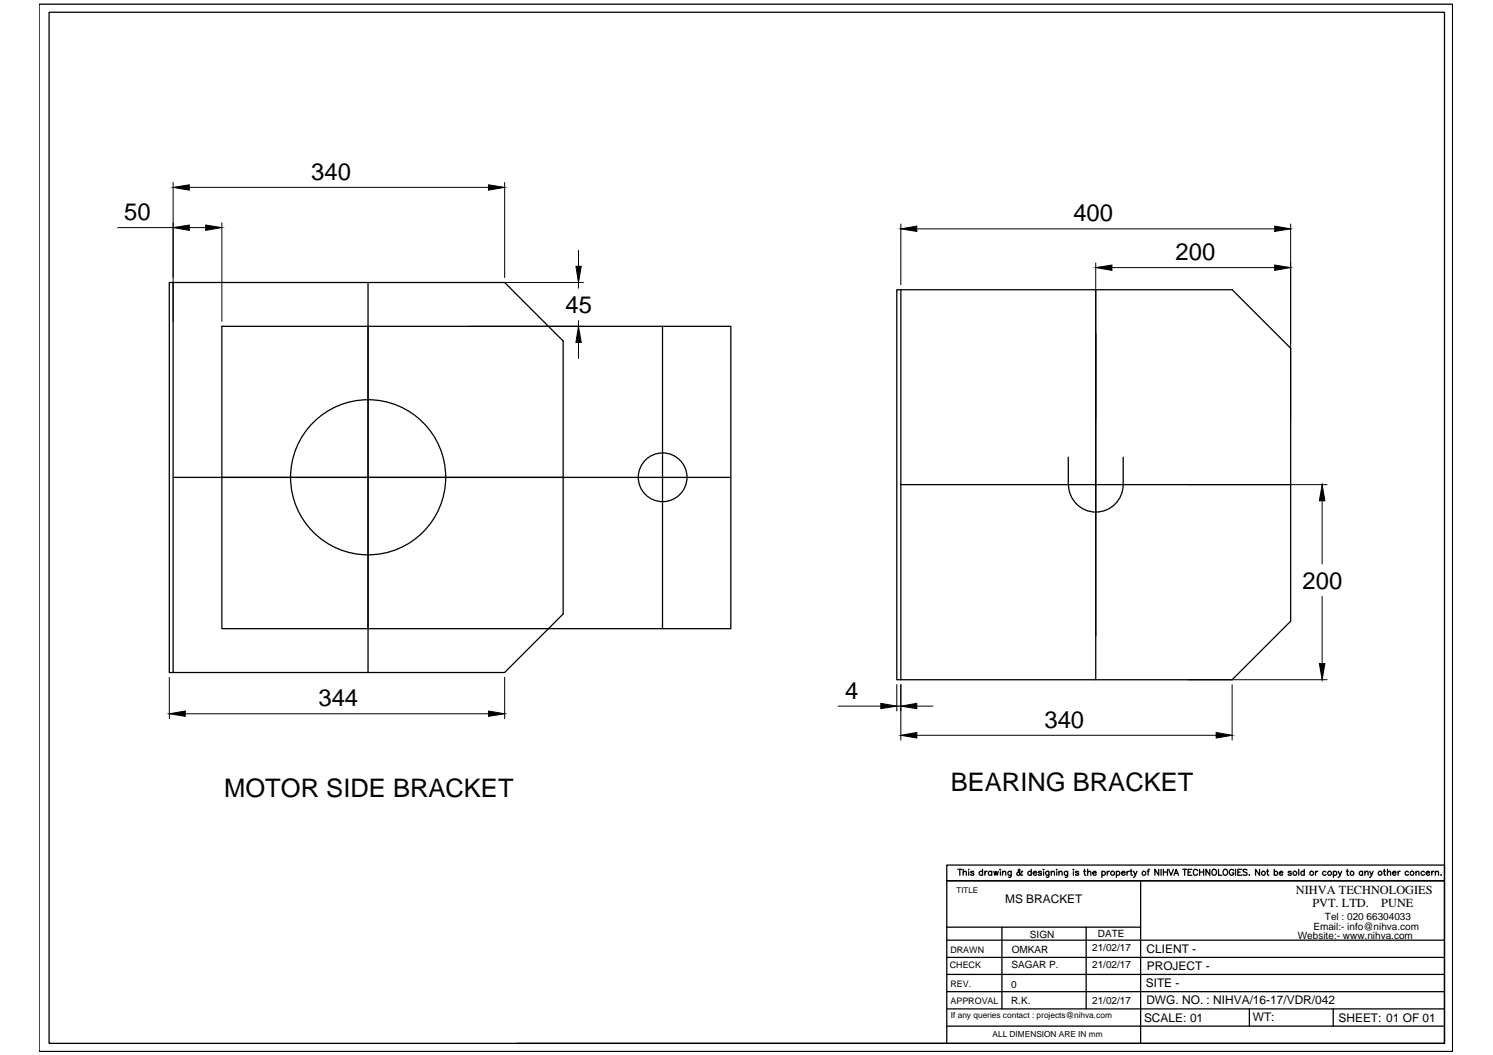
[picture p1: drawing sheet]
<svg xmlns="http://www.w3.org/2000/svg" width="297mm" height="210mm" viewBox="0 0 297 210" stroke-linecap="round" stroke-linejoin="round" font-family="sans-serif">
<!-- layer: 0 -->
<g fill="none" stroke="#000" stroke-width=".25">
<path d="M7.8 .8h281.2v208.4h-281.2zM9.8 2.4h277.6v205.2h-277.6zM34.4 56.2h66l11.6 11.6v54.4l-11.6 11.6h-66zM34.4 56.2h-.7v77.6h.7M73.2 56.2v77.6M179.2 57.6h65.9l11.7 11.7v54.3l-11.7 11.6h-65.9zM179.2 57.6h-.8v77.6h.8M218 57.6v77.6M44.1 64.9h101.3v60.2h-101.3zM131.8 64.9v60.2M34.4 95h111M179.2 96.4h77.6"/>
<path d="M212.5 91v5.4M212.6 96.4a5.4 5.4 0 0 0 5.4 5.5 5.4 5.4 0 0 0 5.5-5.5M223.5 91v5.4M190.6 173h.8M191 173v1.1M191.6 173.6l.3-.3 .3 .1 .1 .7M191.6 173v1.1M192.7 173v.1zM192.7 173.4v.7M193.7 173.5l-.2-.2-.4 .2 .6 .3v.3h-.3l-.3-.1M195.5 173.5a.38 .38 0 0 0-.6 0 .38 .38 0 0 0 0 .5 .38 .38 0 0 0 .6 0M195.5 173v1.1"/>
<path d="M195.9 173.3v.8M196.4 173.3l-.4 .2-.1 .2M197.3 173.5a.38 .38 0 0 0-.6 0 .38 .38 0 0 0 0 .5 .38 .38 0 0 0 .6 0M197.3 173.3v.8M197.7 173.3l.2 .8 .2-.8 .3 .8 .2-.8M199 173h.1zM199 173.4v.7M199.5 173.6l.3-.3 .3 .1v.7M199.5 173.3v.8M201.2 173.3v1l-.3 .3-.2-.1M201.2 173.5a.38 .38 0 0 0-.6 0 .38 .38 0 0 0 0 .5 .38 .38 0 0 0 .6 0M203.4 173.5l-.1-.2a.75 .75 0 0 1-1 .8v-.4l.6-.4-.1-.3h-.2a1.14 1.14 0 0 0 .8 1.1"/>
<path d="M205.2 173.5a.38 .38 0 0 0-.6 0 .38 .38 0 0 0 0 .5 .38 .38 0 0 0 .6 0M205.2 173v1.1M205.6 173.7h.7a.39 .39 0 0 0-.6-.3 .39 .39 0 0 0-.1 .6 .39 .39 0 0 0 .5 .1l.2-.1M207.2 173.5l-.2-.2-.4 .2 .6 .3v.3h-.4l-.2-.1M207.5 173h.2zM207.6 173.4v.7M208.7 173.3l-.1 1.1-.1 .2-.3-.1M208.7 173.5a.38 .38 0 0 0-.6 0 .38 .38 0 0 0 0 .5 .38 .38 0 0 0 .6 0M209.2 173.6l.3-.3 .2 .1 .1 .7M209.2 173.3v.8M210.2 173h.1zM210.3 173.4v.7"/>
<path d="M210.7 173.6l.3-.3 .3 .1v.7M210.7 173.3v.8M212.4 173.3v1l-.2 .3-.3-.1M212.4 173.5a.38 .38 0 0 0-.5 0 .38 .38 0 0 0 0 .5 .38 .38 0 0 0 .5 0M213.6 173v.1zM213.6 173.4v.7M214.6 173.5l-.2-.2-.4 .2 .5 .3v.3h-.3l-.2-.1M215.6 173.3h.4M215.8 173v.9l.3 .2M216.4 173.6l.3-.3 .3 .1v.7M216.4 173v1.1M217.4 173.7h.7a.34 .34 0 0 0-.4-.4 .34 .34 0 0 0-.3 .4l.2 .4h.3l.2-.1"/>
<path d="M219.2 173.5a.38 .38 0 0 1 .6 0 .38 .38 0 0 1 0 .5 .38 .38 0 0 1-.6 0M219.2 173.3v1.3M220.3 173.3v.8M220.8 173.3l-.3 .1-.2 .3M222.1 173.5a.38 .38 0 0 1 .6 0 .38 .38 0 0 1 0 .5 .38 .38 0 0 1-.6 0M222.1 173.3v1.3M223.1 173.7h.7a.39 .39 0 0 0-.5-.3 .39 .39 0 0 0-.2 .6 .39 .39 0 0 0 .6 .1l.1-.1M224.2 173.3v.8M224.7 173.3l-.4 .2-.1 .2M224.9 173.3h.3M225 173l.1 1.1h.2M225.5 173.3l.4 .8 .3-.8"/>
<path d="M225.9 174.1l-.4 .5M226.9 175.2v32.4M228.2 173.3h.4M228.7 173h-.2l-.1 1.1M230.5 173v1.1l-.7-1.1v1.1M231 173v1.1M231.5 173v1.1M231.5 173.5h.8M232.3 173v1.1M232.5 173l.5 1.1 .5-1.1M233.6 174.1l.4-1.1 .5 1.1M233.8 173.8h.5"/>
<path d="M235.3 173h.8M235.7 173v1.1M236.4 173.5h.4M237.1 173h-.7v1.1h.7M238.3 173.3a.48 .48 0 0 0-.7-.3 .48 .48 0 0 0-.2 .7 .44 .44 0 0 0 .4 .4 .44 .44 0 0 0 .5-.2M238.7 173.5h.8M238.7 173v1.1M239.5 173v1.1M240.7 173v1.1l-.8-1.1v1.1M241.3 173a.56 .56 0 0 1 .7 .6 .56 .56 0 0 1-.7 .5l-.2-.4zM242.4 173v1.1h.7M243.4 173.1a.52 .52 0 0 1 .9 .5 .52 .52 0 0 1-.9 .4l-.1-.3z"/>
<path d="M245.4 173.3a.48 .48 0 0 0-.6-.3 .48 .48 0 0 0-.2 .7 .43 .43 0 0 0 .4 .5 .43 .43 0 0 0 .4-.5h-.3M245.8 173v1.1M246.3 173.5h.4M247 173h-.7v1.1h.7M248.1 173.1l-.3-.1-.5 .1 .1 .3 .7 .3-.1 .4h-.4l-.3-.1M248.6 174.1h.1M250.6 173v1.1l-.8-1.1v1.1M252 173.3h.4M252.2 173v.9l.3 .2M253.5 173.5a.38 .38 0 0 1 .6 0 .38 .38 0 0 1 0 .5 .38 .38 0 0 1-.6 0M253.5 173v1.1M254.5 173.7h.7a.34 .34 0 0 0-.3-.4 .34 .34 0 0 0-.4 .4l.2 .4h.3l.2-.1"/>
<path d="M256.9 173.5l-.2-.2-.4 .2 .6 .3v.3h-.4l-.2-.1M258.4 173v1.1M259.5 173.5a.38 .38 0 0 0-.6 0 .38 .38 0 0 0 0 .5 .38 .38 0 0 0 .6 0M259.5 173v1.1M261.7 173.3v.8M262.2 173.3l-.4 .2-.1 .2M263.8 173.5a.38 .38 0 0 0-.6 0 .38 .38 0 0 0 0 .5 .38 .38 0 0 0 .6 0M265.3 173.5a.38 .38 0 0 1 .5 0 .38 .38 0 0 1 0 .5 .38 .38 0 0 1-.5 0M265.3 173.3v1.3M266.3 173.3l.3 .8 .3-.8M266.6 174.1l-.4 .5M267.9 173.3h.4"/>
<path d="M268 173v.9l.3 .2M271.1 173.5a.38 .38 0 0 0-.6 0 .38 .38 0 0 0 0 .5 .38 .38 0 0 0 .6 0M271.1 173.3v.8M271.6 173.6l.3-.3 .2 .1 .1 .7M271.6 173.3v.8M272.5 173.3l.4 .8 .3-.8M272.9 174.1l-.4 .5M275.2 173.3h.4M275.4 173v1.1h.3M276 173.6l.5-.3 .2 .3v.5M276 173v1.1M277.1 173.7h.6a.39 .39 0 0 0-.5-.3 .39 .39 0 0 0-.2 .6 .39 .39 0 0 0 .6 .1l.1-.1"/>
<path d="M278.2 173.3v.8M278.6 173.3h-.2l-.2 .4M280.2 173.5a.38 .38 0 0 0-.5 0 .38 .38 0 0 0 0 .5 .38 .38 0 0 0 .5 0M281.7 173.6l.3-.3 .3 .1v.7M281.7 173.3v.8M283.4 173.5a.38 .38 0 0 0-.6 0 .38 .38 0 0 0 0 .5 .38 .38 0 0 0 .6 0M283.7 173.7h.7a.39 .39 0 0 0-.5-.3 .39 .39 0 0 0-.2 .5 .39 .39 0 0 0 .5 .2l.2-.1M284.8 173.3v.8M285.3 173.3l-.4 .2-.1 .2M285.6 173.6l.3-.3 .3 .1v.7M285.6 173.3v.8M286.7 174.1h.1"/>
<path d="M188.4 197.3h99M188.4 193.9h99M188.4 190.5h99M188.4 187.1h99M188.4 184.5h38.5M199.3 184.5v16.2M216.1 184.5v16.2M102.9 207.6h184.5M188.4 207.6v-32.4h99h-99v-3.1h99v35.5M188.4 200.7h99M188.4 204.2h99M248.6 200.7v3.5"/>
<path d="M265.2 200.7v3.5"/>
<circle cx="73.2" cy="95" r="15.4"/>
<circle cx="131.8" cy="95" r="4.8"/>
<circle cx="221.4" cy="173.7" r=".4"/>
<circle cx="227.6" cy="173.7" r=".4"/>
<circle cx="251.4" cy="173.7" r=".39"/>
<circle cx="257.6" cy="173.7" r=".39"/>
<circle cx="260.9" cy="173.7" r=".4"/>
<circle cx="264.5" cy="173.7" r=".39"/>
<circle cx="269" cy="173.7" r=".4"/>
<circle cx="274.6" cy="173.7" r=".4"/>
<circle cx="280.9" cy="173.7" r=".4"/>
</g>
<g fill="none" stroke="#000" stroke-width=".2">
<path d="M34.4 36.3v27.7M37.7 37.3h59.5M100.4 36.3v18.9M23.4 45.3h11M37.7 45.3h3.2M44.1 44.3v19.7M93.2 56.2h22.9M115.1 49.8v3.2M115.1 56.2v1.1M179.2 44.6v12.1M182.4 45.5h71.2M218 52.3v30.9"/>
<path d="M221.2 53.2h32.4M256.8 44.6v38.6M93.2 64.9h22.9M115.1 63.8v1.1M115.1 68.1v3.2M236.4 96.4h27.6M263 99.6v12.6M263 118.6v13.4M33.7 134.8v8.2M100.4 134.8v8.2M178.4 136.2v5.3M179.2 136.2v11.1"/>
<path d="M236.4 135.2h27.6M245.1 136.2v11.1M36.9 142h60.3M166.7 140.5h8.5M178.4 140.5h.8M182.4 146.3h59.6M182.4 140.5h3.2"/>
</g>
<g fill="#000" stroke="#000" stroke-width=".2">
<path d="M34.4 37.3l3.3-.5v1zM97.2 36.8l3.2 .5-3.2 .5zM34.4 45.3l3.3-.5v1zM40.9 44.8l3.2 .5-3.2 .5zM114.6 53h1l-.5 3.2zM179.2 45.5l3.2-.5v1zM218 53.2l3.2-.5v1.1zM253.6 45l3.2 .5-3.2 .5zM253.6 52.7l3.2 .5-3.2 .6zM115.1 64.9l.5 3.2h-1zM263 96.4l.6 3.2h-1.1zM175.2 139.9l3.2 .6-3.2 .5z"/>
<path d="M179.2 140.5l3.2-.6v1.1zM262.5 132h1.1l-.6 3.2zM33.7 142l3.2-.5v1zM97.2 141.5l3.2 .5-3.2 .5zM179.2 146.3l3.2-.6v1.1zM242 145.7l3.1 .6-3.1 .5z"/>
</g>
<g font-size="5.1">
<text x="44.6" y="158.6">MOTOR SIDE BRACKET</text>
<text x="189.2" y="157.5">BEARING BRACKET</text>
</g>
<g font-size="4.7">
<text x="61.9" y="35.8">340</text>
<text x="24.7" y="43.8">50</text>
<text x="213.6" y="44">400</text>
<text x="233.9" y="51.7">200</text>
<text x="112.5" y="62.2">45</text>
<text x="259.2" y="117.1">200</text>
<text x="63.4" y="140.4">344</text>
<text x="168.1" y="139">4</text>
<text x="207.8" y="144.8">340</text>
</g>
<g font-size="2.5">
<text x="257.8" y="177.9">NIHVA TECHNOLOGIES</text>
<text x="261.1" y="180.5">PVT. LTD.</text>
<text x="274.8" y="180.5">PUNE</text>
</g>
<g font-size="2.4">
<text x="200" y="179.7">MS BRACKET</text>
<text x="228.1" y="189.6">CLIENT -</text>
<text x="228" y="196.4">SITE -</text>
<text x="228.2" y="193">PROJECT -</text>
<text x="227.6" y="203.3">SCALE: 01</text>
<text x="228.1" y="199.8">DWG. NO. : NIHVA/16-17/VDR/042</text>
<text x="249.2" y="203.2">WT:</text>
<text x="266.3" y="203.3">SHEET: 01 OF 01</text>
</g>
<g font-size="2">
<text x="261.3" y="184.9">Email:- info@nihva.com</text>
<text x="263.6" y="183">Tel : 020 66304033</text>
<text x="201.3" y="189.5">OMKAR</text>
<text x="204.9" y="186.5">SIGN</text>
<text x="217.3" y="189.1">21/02/17</text>
<text x="218.4" y="186.5">DATE</text>
<text x="258.2" y="186.8">Website:- www.nihva.com</text>
<text x="201.2" y="196.5">0</text>
<text x="201.2" y="192.5">SAGAR P.</text>
<text x="217.3" y="192.6">21/02/17</text>
<text x="201.2" y="199.7">R.K.</text>
<text x="217.3" y="199.7">21/02/17</text>
</g>
<g font-size="1.8">
<text x="189.1" y="189.5">DRAWN</text>
<text x="189" y="192.5">CHECK</text>
<text x="189.1" y="196.3">REV.</text>
<text x="189.1" y="199.8">APPROVAL</text>
</g>
<g font-size="1.7">
<text x="189.2" y="202.5">If any queries contact : projects@nihva.com</text>
<text x="197.5" y="206.4">ALL DIMENSION ARE IN mm</text>
</g>
<text font-size="1.6" x="190.3" y="177.6">TITLE</text>
</svg>
